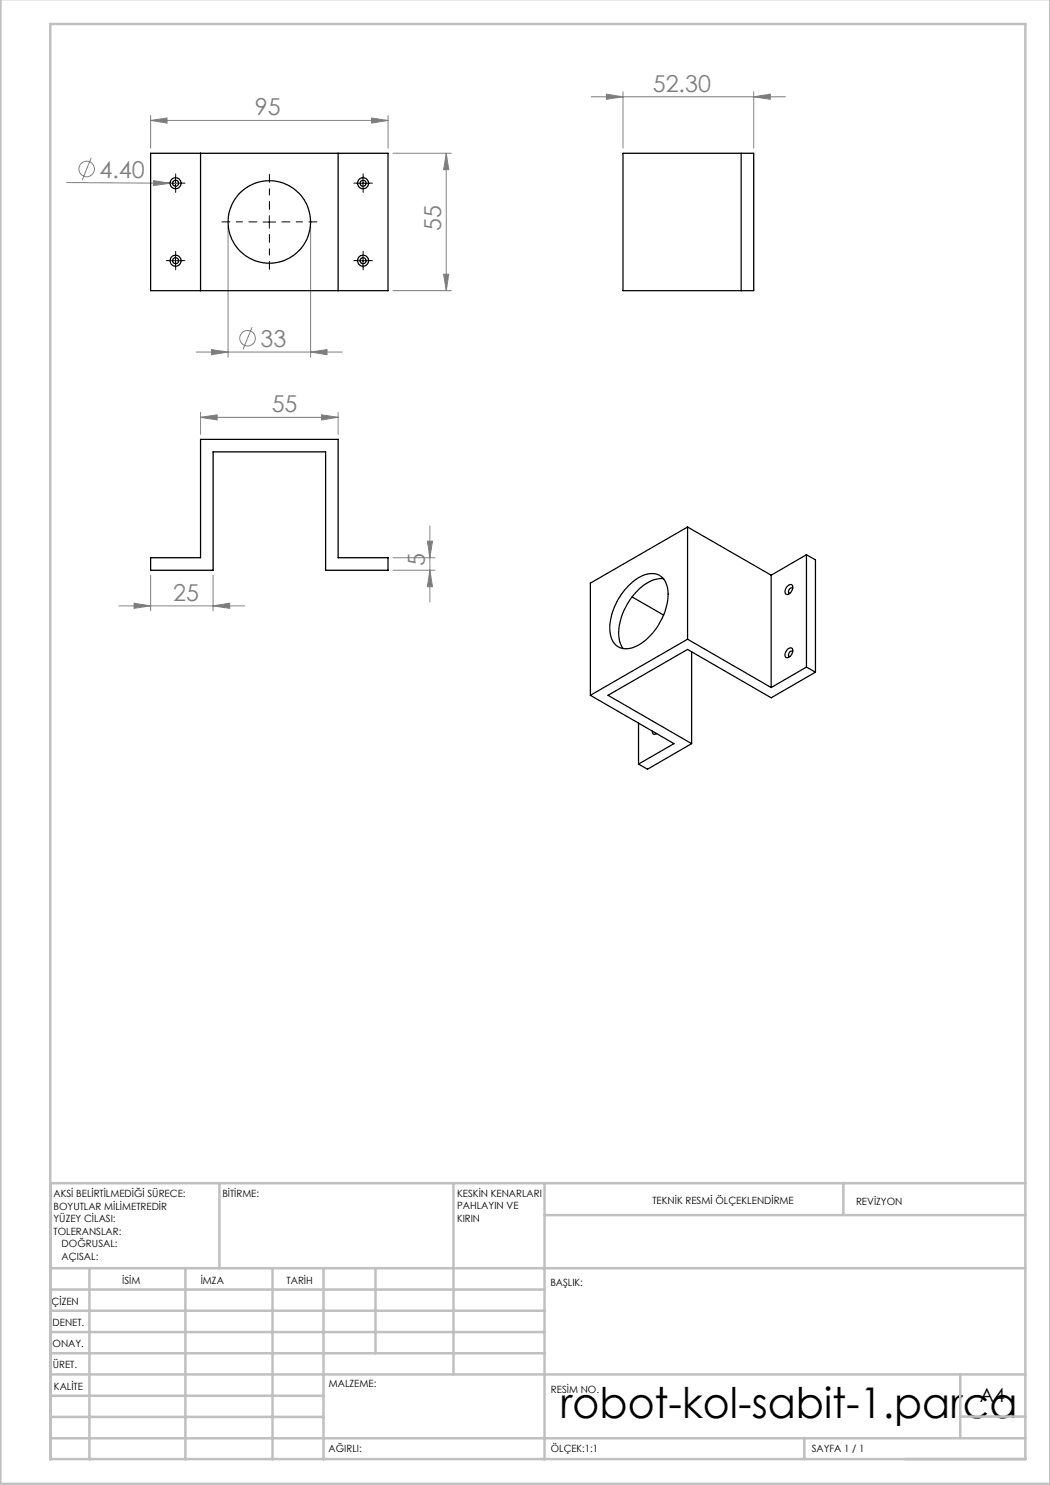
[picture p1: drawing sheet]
<svg xmlns="http://www.w3.org/2000/svg" width="210mm" height="297mm" viewBox="0 0 210 297" stroke-linecap="round" stroke-linejoin="round" font-family="sans-serif">
<g fill="none" stroke="#808080" stroke-width=".2">
<path d="M118.3 19.4h38.8M121.3 18.8l3.3 .6-3.3 .5zM124.6 18.3v11.3M150.7 19.4l3.4-.6v1.1zM150.7 18.3v11.3M13.3 36.5l20.7 .2M18.2 31.6l-1.8 4.4M30.1 24.1l3.3-.5v1zM30.1 23.1v6.5M30.1 24.1h47.5M30.7 36.1l3.3 .6-3.3 .4zM34 36.7h2.2"/>
<path d="M74.3 23.6l3.3 .5-3.3 .5zM77.6 23.1v6.5M78.6 30.7h11.6M89.3 30.7l.4 3.2h-1zM89.3 30.7v27.4M45.6 45.4v26M62.1 45.4v26M78.6 58.1h11.6M88.7 54.9h1l-.4 3.2zM39.3 70.4h29.2M42.3 69.9l3.3 .5-3.3 .5zM50.4 65.4l-1.8 4.5"/>
<path d="M62.1 70.4l3.3-.5v1zM40.1 83.5l3.3-.5v1zM40.1 82.5v4.4M40.1 83.5h27.5M64.3 83l3.3 .5-3.3 .5zM67.6 82.5v4.4M30.1 115v7.2M42.6 115v7.2M78.6 111.5h8.4M78.6 114h8.4M85.5 108.2h1l-.5 3.3zM86 114l.5 3.3h-1z"/>
<path d="M86 105.2v15.2M23.8 121.2h25.2M26.8 120.6l3.3 .6-3.3 .5zM42.6 121.2l3.3-.6v1.1z"/>
<circle cx="17.3" cy="33.8" r="1.56"/>
<circle cx="49.5" cy="67.6" r="1.55"/>
</g>
<path d="M51.4 44.4h-7M53.9 41.9v-7M53.9 46.9v7M56.4 44.4h7" fill="none" stroke="#000" stroke-width=".2" stroke-dasharray="15.2 1.3 1.3 1.3" stroke-dashoffset="13.6"/>
<g fill="none" stroke="#000" stroke-width=".2" stroke-dasharray="15.2 1.3 1.3 1.3">
<path d="M33.9 36.6h-.6M35.1 35.4v-.6M35.1 37.9v.6M36.4 36.6h.6M71.4 36.6h-.6M72.6 35.4v-.6M72.6 37.9v.6M73.9 36.6h.6M33.9 52.1h-.6M35.1 50.9v-.6M35.1 53.4v.6M36.4 52.1h.6"/>
<path d="M71.4 52.1h-.6M72.6 50.9v-.6M72.6 53.4v.6M73.9 52.1h.6"/>
</g>
<path d="M33.9 36.7h2.5M35.1 35.4v2.5M71.4 36.7h2.5M72.6 35.4v2.5M33.9 52.1h2.5M35.1 50.9v2.5M52.6 44.4h2.5M53.9 43.1v2.5M71.4 52.1h2.5M72.6 50.9v2.5" fill="none" stroke="#000" stroke-width=".2"/>
<g fill="none" stroke="#c0c0c0" stroke-width=".5">
<path d="M.1 -.1v296.9h209.9v-296.9M10.1 4.8h195v287h-195zM43.9 236.6v17M90.7 236.6v38.3M108.9 236.6v55.3M168.7 236.6v6.3M205.1 236.6h-195v55.3M10.1 253.6h195M10.1 257.9h98.8M17.9 253.6v38.3M37.1 253.6v38.3M54.5 253.6v38.3"/>
<path d="M64.7 253.6v38.3M75.1 253.6v17M108.9 243h96.2M10.1 270.6h98.8M10.1 266.4h98.8M10.1 262.1h98.8M10.1 279.1h54.6M10.1 274.9h195M192.1 274.8v12.7M10.1 287.7h195M10.1 283.4h54.6M160.9 287.5v4.3"/>
<path d="M192.1 283.3h13"/>
</g>
<g fill="#808080">
<path d="M30.7 36.1l3.3 .6-3.3 .4z"/>
<path d="M42.6 121.2l3.3-.6v1.1zM26.8 120.6l3.3 .6-3.3 .5z"/>
<path d="M42.3 69.9l3.3 .5-3.3 .5zM62.1 70.4l3.3-.5v1zM40.1 83.5l3.3-.5v1zM64.3 83l3.3 .5-3.3 .5z"/>
<path d="M121.3 18.8l3.3 .6-3.3 .5zM150.7 19.4l3.4-.6v1.1z"/>
<path d="M30.1 24.1l3.3-.5v1zM74.3 23.6l3.3 .5-3.3 .5z"/>
<path d="M89.3 30.7l.4 3.2h-1zM88.7 54.9h1l-.4 3.2zM85.5 108.2h1l-.5 3.3zM86 114l.5 3.3h-1z"/>
</g>
<g fill="none" stroke="#000" stroke-width=".25">
<path d="M30.1 30.7h47.5v27.4h-47.5zM40.1 30.7v27.4M67.6 30.7v27.4M124.6 30.7h26.1v27.4h-26.1zM148.2 30.7v27.4M40.1 87.9h27.5v23.6h10v2.5h-12.5v-23.6h-22.5v23.6h-12.5v-2.5h10zM125.8 117.1a5.8 5.8 0 0 1 5.8-2.2 4.1 4.1 0 0 1 2 4.4 12.2 12.2 0 0 1-7.1 10.2 3.2 3.2 0 0 1-4.5-3 12.2 12.2 0 0 1 3.8-9.4zM126.4 119.4l6.3 3.6M132.7 115.8a6.8 6.8 0 0 0-5.6 2.7 11.8 11.8 0 0 0-3.2 9.5l.3 1.1 .4 .6M137.5 105.4v22.4M137.5 105.4l16.7 9.6M137.5 105.4l-19.4 11.2v22.5"/>
<path d="M154.2 115v22.5M157.5 117.3a.59 .59 0 0 1 .8-.4 .59 .59 0 0 1 .2 .9 1.06 1.06 0 0 1-1.4 1 1.31 1.31 0 0 1 .4-1.5zM158.5 117.7a.55 .55 0 0 0-.6 0 .55 .55 0 0 0-.2 .6v.2l.3 .1M161.3 110.9l-7.1 4.1M161.3 110.9v22.5M161.3 110.9l1.8 1.1v22.4M118.1 139.1l16.7 9.6-7.1 4.1M137.5 127.8l-19.4 11.3M137.5 127.8l16.7 9.7M138.3 130.3v18.4M157.5 129.9a.6 .6 0 0 1 .8-.3 .6 .6 0 0 1 .2 .9 1.11 1.11 0 0 1-1.4 .9 1.35 1.35 0 0 1 .4-1.5zM158.5 130.3a.6 .6 0 0 0-.7 .3 .6 .6 0 0 0 .1 .7h.1"/>
<path d="M161.3 133.4l-7.1 4.1M161.3 133.4l1.8 1M163.1 134.4l-8.9 5.2-16.7-9.7-15.9 9.2 16.7 9.6M127.7 144.6v8.2M130.5 146.2a.5 .5 0 0 0 .2 .6 .5 .5 0 0 0 .6-.1M138.3 148.7l-8.8 5.1-1.8-1"/>
<circle cx="35.1" cy="36.6" r=".59"/>
<circle cx="35.1" cy="36.6" r="1.11"/>
<circle cx="72.6" cy="36.6" r=".59"/>
<circle cx="72.6" cy="36.6" r="1.11"/>
<circle cx="35.1" cy="52.1" r=".59"/>
<circle cx="35.1" cy="52.1" r="1.11"/>
<circle cx="53.9" cy="44.4" r="8.3"/>
<circle cx="72.6" cy="52.1" r=".59"/>
<circle cx="72.6" cy="52.1" r="1.11"/>
</g>
<text font-size="8.5" x="112" y="283.5">robot-kol-sabit-1.parca</text>
<g font-size="4.7" fill="#808080">
<text x="51" y="23.1">95</text>
<text x="130.6" y="18.3">52.30</text>
<text x="19.9" y="35.5">4.40</text>
<text x="88.3" y="46.1" transform="rotate(-90 88.3 46.1)">55</text>
<text x="52.1" y="69.3">33</text>
<text x="54.3" y="82.4">55</text>
<text x="85" y="113.2" transform="rotate(-90 85 113.2)">5</text>
<text x="34.6" y="120.1">25</text>
</g>
<text font-size="3.9" x="196" y="280.4">A4</text>
<g font-size="2">
<text x="10.7" y="239.5">AKSİ BELİRTİLMEDİĞİ SÜRECE:</text>
<text x="44.5" y="239.5">BİTİRME:</text>
<text x="91.4" y="239.4">KESKİN KENARLARI</text>
<text x="10.7" y="242">BOYUTLAR MİLİMETREDİR</text>
<text x="10.7" y="244.5">YÜZEY CİLASI:</text>
<text x="91.4" y="241.9">PAHLAYIN VE</text>
<text x="91.4" y="244.4">KIRIN</text>
<text x="130.5" y="240.8">TEKNİK RESMİ ÖLÇEKLENDİRME</text>
<text x="171.2" y="241">REVİZYON</text>
<text x="10.7" y="247">TOLERANSLAR:</text>
<text x="12.3" y="249.5">DOĞRUSAL:</text>
<text x="12.3" y="252">AÇISAL:</text>
<text x="24.4" y="256.9">İSİM</text>
<text x="40.1" y="256.8">İMZA</text>
<text x="57.3" y="256.8">TARİH</text>
<text x="110.1" y="257.1">BAŞLIK:</text>
<text x="10.3" y="260.9">ÇİZEN</text>
<text x="10.5" y="269.3">ONAY.</text>
<text x="10.5" y="265.2">DENET.</text>
<text x="10.6" y="273.6">ÜRET.</text>
<text x="10.8" y="278">KALİTE</text>
<text x="65.8" y="277.4">MALZEME:</text>
<text x="110.2" y="278.5">RESİM NO.</text>
<text x="65.7" y="290.4">AĞIRLI:</text>
<text x="110.2" y="290.5">ÖLÇEK:1:1</text>
<text x="162.4" y="290.4">SAYFA 1 / 1</text>
</g>
</svg>
